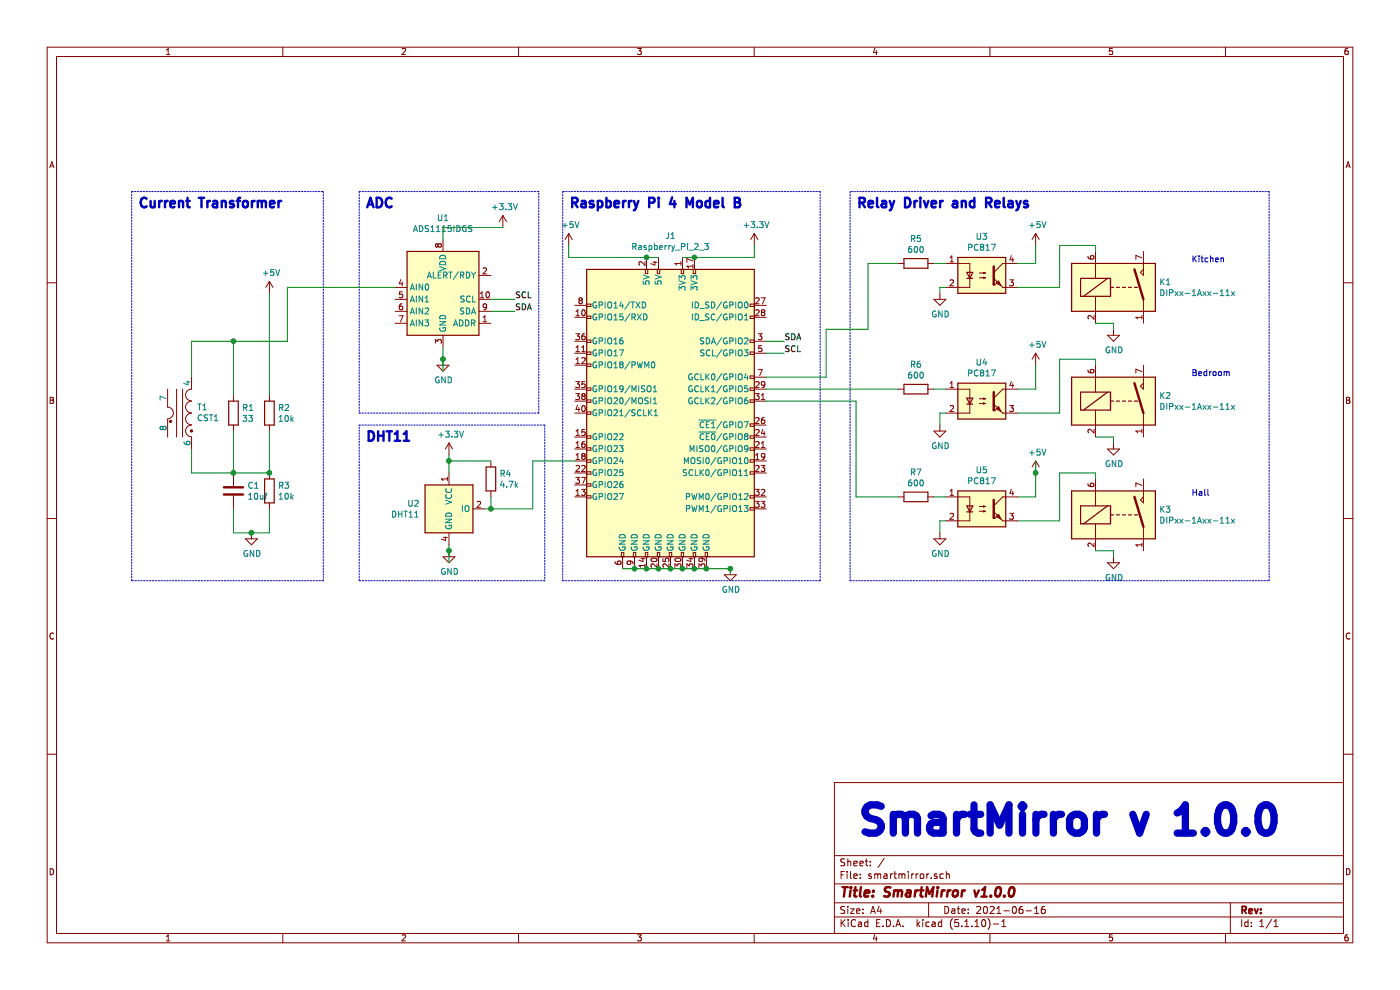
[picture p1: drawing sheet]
EESchema Schematic File Version 4
EELAYER 30 0
EELAYER END
$Descr A4 11693 8268
encoding utf-8
Sheet 1 1
Title "SmartMirror v1.0.0"
Date "2021-06-16"
Rev ""
Comp ""
Comment1 ""
Comment2 ""
Comment3 ""
Comment4 ""
$EndDescr
$Comp
L Transformer:CST1 T1
U 1 1
P 1600 3450
F 0 "T1" V 1646 3406 50  0000 R CNN
F 1 "CST1" V 1555 3406 50  0000 R CNN
F 2 "Transformer_SMD:Transformer_Coilcraft_CST1" H 1600 3450 50  0001 C CNN
F 3 "https://www.coilcraft.com/pdfs/cst.pdf" H 1600 3450 50  0001 C CNN
	1    1600 3450
	0    -1   -1   0   
$EndComp
$Comp
L Device:R R1
U 1 1
P 1950 3450
F 0 "R1" H 2020 3496 50  0000 L CNN
F 1 "33" H 2020 3405 50  0000 L CNN
F 2 "" V 1880 3450 50  0001 C CNN
F 3 "~" H 1950 3450 50  0001 C CNN
	1    1950 3450
	1    0    0    -1  
$EndComp
$Comp
L Device:R R2
U 1 1
P 2250 3450
F 0 "R2" H 2320 3496 50  0000 L CNN
F 1 "10k" H 2320 3405 50  0000 L CNN
F 2 "" V 2180 3450 50  0001 C CNN
F 3 "~" H 2250 3450 50  0001 C CNN
	1    2250 3450
	1    0    0    -1  
$EndComp
$Comp
L Device:R R3
U 1 1
P 2250 4100
F 0 "R3" H 2320 4146 50  0000 L CNN
F 1 "10k" H 2320 4055 50  0000 L CNN
F 2 "" V 2180 4100 50  0001 C CNN
F 3 "~" H 2250 4100 50  0001 C CNN
	1    2250 4100
	1    0    0    -1  
$EndComp
$Comp
L Device:C C1
U 1 1
P 1950 4100
F 0 "C1" H 2065 4146 50  0000 L CNN
F 1 "10uf" H 2065 4055 50  0000 L CNN
F 2 "" H 1988 3950 50  0001 C CNN
F 3 "~" H 1950 4100 50  0001 C CNN
	1    1950 4100
	1    0    0    -1  
$EndComp
Wire Wire Line
	1600 3750 1600 3950
Wire Wire Line
	1600 3950 1950 3950
Wire Wire Line
	1950 3600 1950 3950
Connection ~ 1950 3950
Wire Wire Line
	1950 4250 1950 4450
Wire Wire Line
	1950 4450 2100 4450
Wire Wire Line
	2250 4450 2250 4250
Wire Wire Line
	1950 3950 2250 3950
Connection ~ 2250 3950
$Comp
L power:+5V #PWR02
U 1 1
P 2250 2450
F 0 "#PWR02" H 2250 2300 50  0001 C CNN
F 1 "+5V" H 2265 2623 50  0000 C CNN
F 2 "" H 2250 2450 50  0001 C CNN
F 3 "" H 2250 2450 50  0001 C CNN
	1    2250 2450
	1    0    0    -1  
$EndComp
$Comp
L power:GND #PWR01
U 1 1
P 2100 4450
F 0 "#PWR01" H 2100 4200 50  0001 C CNN
F 1 "GND" H 2105 4277 50  0000 C CNN
F 2 "" H 2100 4450 50  0001 C CNN
F 3 "" H 2100 4450 50  0001 C CNN
	1    2100 4450
	1    0    0    -1  
$EndComp
Connection ~ 2100 4450
Wire Wire Line
	2100 4450 2250 4450
$Comp
L Analog_ADC:ADS1115IDGS U1
U 1 1
P 3700 2500
F 0 "U1" H 3700 3181 50  0000 C CNN
F 1 "ADS1115IDGS" H 3700 3090 50  0000 C CNN
F 2 "Package_SO:TSSOP-10_3x3mm_P0.5mm" H 3700 2000 50  0001 C CNN
F 3 "http://www.ti.com/lit/ds/symlink/ads1113.pdf" H 3650 1600 50  0001 C CNN
	1    3700 2500
	1    0    0    -1  
$EndComp
$Comp
L power:GND #PWR03
U 1 1
P 3700 3000
F 0 "#PWR03" H 3700 2750 50  0001 C CNN
F 1 "GND" H 3705 2827 50  0000 C CNN
F 2 "" H 3700 3000 50  0001 C CNN
F 3 "" H 3700 3000 50  0001 C CNN
	1    3700 3000
	1    0    0    -1  
$EndComp
Wire Wire Line
	4100 2500 4300 2500
Wire Wire Line
	4100 2600 4300 2600
Text Label 4300 2500 0    50   ~ 0
SCL
Text Label 4300 2600 0    50   ~ 0
SDA
Text Label 6550 2850 0    50   ~ 0
SDA
Text Label 6550 2950 0    50   ~ 0
SCL
$Comp
L power:+5V #PWR07
U 1 1
P 4750 2050
F 0 "#PWR07" H 4750 1900 50  0001 C CNN
F 1 "+5V" H 4765 2223 50  0000 C CNN
F 2 "" H 4750 2050 50  0001 C CNN
F 3 "" H 4750 2050 50  0001 C CNN
	1    4750 2050
	1    0    0    -1  
$EndComp
Wire Wire Line
	4750 2150 4750 2050
$Comp
L power:+3.3V #PWR09
U 1 1
P 6300 2050
F 0 "#PWR09" H 6300 1900 50  0001 C CNN
F 1 "+3.3V" H 6315 2223 50  0000 C CNN
F 2 "" H 6300 2050 50  0001 C CNN
F 3 "" H 6300 2050 50  0001 C CNN
	1    6300 2050
	1    0    0    -1  
$EndComp
$Comp
L power:+3.3V #PWR06
U 1 1
P 4200 1900
F 0 "#PWR06" H 4200 1750 50  0001 C CNN
F 1 "+3.3V" H 4215 2073 50  0000 C CNN
F 2 "" H 4200 1900 50  0001 C CNN
F 3 "" H 4200 1900 50  0001 C CNN
	1    4200 1900
	1    0    0    -1  
$EndComp
Wire Wire Line
	6300 2150 6300 2050
$Comp
L Sensor:DHT11 U2
U 1 1
P 3750 4250
F 0 "U2" H 3506 4296 50  0000 R CNN
F 1 "DHT11" H 3506 4205 50  0000 R CNN
F 2 "Sensor:Aosong_DHT11_5.5x12.0_P2.54mm" H 3750 3850 50  0001 C CNN
F 3 "http://akizukidenshi.com/download/ds/aosong/DHT11.pdf" H 3900 4500 50  0001 C CNN
	1    3750 4250
	1    0    0    -1  
$EndComp
$Comp
L power:GND #PWR05
U 1 1
P 3750 4600
F 0 "#PWR05" H 3750 4350 50  0001 C CNN
F 1 "GND" H 3755 4427 50  0000 C CNN
F 2 "" H 3750 4600 50  0001 C CNN
F 3 "" H 3750 4600 50  0001 C CNN
	1    3750 4600
	1    0    0    -1  
$EndComp
Wire Wire Line
	3750 4550 3750 4600
Wire Wire Line
	3700 2900 3700 3000
$Comp
L power:+3.3V #PWR04
U 1 1
P 3750 3800
F 0 "#PWR04" H 3750 3650 50  0001 C CNN
F 1 "+3.3V" H 3765 3973 50  0000 C CNN
F 2 "" H 3750 3800 50  0001 C CNN
F 3 "" H 3750 3800 50  0001 C CNN
	1    3750 3800
	1    0    0    -1  
$EndComp
$Comp
L Device:R R4
U 1 1
P 4100 4000
F 0 "R4" H 4170 4046 50  0000 L CNN
F 1 "4.7k" H 4170 3955 50  0000 L CNN
F 2 "" V 4030 4000 50  0001 C CNN
F 3 "~" H 4100 4000 50  0001 C CNN
	1    4100 4000
	1    0    0    -1  
$EndComp
Wire Wire Line
	3750 3850 4100 3850
Wire Wire Line
	4050 4250 4100 4250
Wire Wire Line
	4100 4250 4100 4150
Wire Wire Line
	1600 2850 1600 3150
Wire Wire Line
	1600 2850 1950 2850
Wire Wire Line
	1950 2850 1950 3300
Wire Wire Line
	2250 3300 2250 2450
Wire Wire Line
	2250 3600 2250 3950
Wire Wire Line
	3750 3850 3750 3950
$Comp
L power:GND #PWR08
U 1 1
P 6100 4750
F 0 "#PWR08" H 6100 4500 50  0001 C CNN
F 1 "GND" H 6105 4577 50  0000 C CNN
F 2 "" H 6100 4750 50  0001 C CNN
F 3 "" H 6100 4750 50  0001 C CNN
	1    6100 4750
	1    0    0    -1  
$EndComp
$Comp
L Relay:DIPxx-1Axx-11x K1
U 1 1
P 9350 2400
F 0 "K1" H 9680 2446 50  0000 L CNN
F 1 "DIPxx-1Axx-11x" H 9680 2355 50  0000 L CNN
F 2 "Relay_THT:Relay_StandexMeder_DIP_LowProfile" H 9700 2350 50  0001 L CNN
F 3 "https://standexelectronics.com/wp-content/uploads/datasheet_reed_relay_DIP.pdf" H 9350 2400 50  0001 C CNN
	1    9350 2400
	1    0    0    -1  
$EndComp
$Comp
L Isolator:PC817 U3
U 1 1
P 8200 2300
F 0 "U3" H 8200 2625 50  0000 C CNN
F 1 "PC817" H 8200 2534 50  0000 C CNN
F 2 "Package_DIP:DIP-4_W7.62mm" H 8000 2100 50  0001 L CIN
F 3 "http://www.soselectronic.cz/a_info/resource/d/pc817.pdf" H 8200 2300 50  0001 L CNN
	1    8200 2300
	1    0    0    -1  
$EndComp
$Comp
L Isolator:PC817 U4
U 1 1
P 8200 3350
F 0 "U4" H 8200 3675 50  0000 C CNN
F 1 "PC817" H 8200 3584 50  0000 C CNN
F 2 "Package_DIP:DIP-4_W7.62mm" H 8000 3150 50  0001 L CIN
F 3 "http://www.soselectronic.cz/a_info/resource/d/pc817.pdf" H 8200 3350 50  0001 L CNN
	1    8200 3350
	1    0    0    -1  
$EndComp
$Comp
L Isolator:PC817 U5
U 1 1
P 8200 4250
F 0 "U5" H 8200 4575 50  0000 C CNN
F 1 "PC817" H 8200 4484 50  0000 C CNN
F 2 "Package_DIP:DIP-4_W7.62mm" H 8000 4050 50  0001 L CIN
F 3 "http://www.soselectronic.cz/a_info/resource/d/pc817.pdf" H 8200 4250 50  0001 L CNN
	1    8200 4250
	1    0    0    -1  
$EndComp
$Comp
L Device:R R5
U 1 1
P 7650 2200
F 0 "R5" V 7443 2200 50  0000 C CNN
F 1 "600" V 7534 2200 50  0000 C CNN
F 2 "" V 7580 2200 50  0001 C CNN
F 3 "~" H 7650 2200 50  0001 C CNN
	1    7650 2200
	0    1    1    0   
$EndComp
$Comp
L Device:R R6
U 1 1
P 7650 3250
F 0 "R6" V 7443 3250 50  0000 C CNN
F 1 "600" V 7534 3250 50  0000 C CNN
F 2 "" V 7580 3250 50  0001 C CNN
F 3 "~" H 7650 3250 50  0001 C CNN
	1    7650 3250
	0    1    1    0   
$EndComp
$Comp
L Device:R R7
U 1 1
P 7650 4150
F 0 "R7" V 7443 4150 50  0000 C CNN
F 1 "600" V 7534 4150 50  0000 C CNN
F 2 "" V 7580 4150 50  0001 C CNN
F 3 "~" H 7650 4150 50  0001 C CNN
	1    7650 4150
	0    1    1    0   
$EndComp
$Comp
L power:GND #PWR010
U 1 1
P 7850 2450
F 0 "#PWR010" H 7850 2200 50  0001 C CNN
F 1 "GND" H 7855 2277 50  0000 C CNN
F 2 "" H 7850 2450 50  0001 C CNN
F 3 "" H 7850 2450 50  0001 C CNN
	1    7850 2450
	1    0    0    -1  
$EndComp
$Comp
L power:GND #PWR011
U 1 1
P 7850 3550
F 0 "#PWR011" H 7850 3300 50  0001 C CNN
F 1 "GND" H 7855 3377 50  0000 C CNN
F 2 "" H 7850 3550 50  0001 C CNN
F 3 "" H 7850 3550 50  0001 C CNN
	1    7850 3550
	1    0    0    -1  
$EndComp
$Comp
L power:GND #PWR012
U 1 1
P 7850 4450
F 0 "#PWR012" H 7850 4200 50  0001 C CNN
F 1 "GND" H 7855 4277 50  0000 C CNN
F 2 "" H 7850 4450 50  0001 C CNN
F 3 "" H 7850 4450 50  0001 C CNN
	1    7850 4450
	1    0    0    -1  
$EndComp
$Comp
L power:GND #PWR016
U 1 1
P 9300 2750
F 0 "#PWR016" H 9300 2500 50  0001 C CNN
F 1 "GND" H 9305 2577 50  0000 C CNN
F 2 "" H 9300 2750 50  0001 C CNN
F 3 "" H 9300 2750 50  0001 C CNN
	1    9300 2750
	1    0    0    -1  
$EndComp
$Comp
L power:GND #PWR017
U 1 1
P 9300 3700
F 0 "#PWR017" H 9300 3450 50  0001 C CNN
F 1 "GND" H 9305 3527 50  0000 C CNN
F 2 "" H 9300 3700 50  0001 C CNN
F 3 "" H 9300 3700 50  0001 C CNN
	1    9300 3700
	1    0    0    -1  
$EndComp
$Comp
L power:GND #PWR018
U 1 1
P 9300 4650
F 0 "#PWR018" H 9300 4400 50  0001 C CNN
F 1 "GND" H 9305 4477 50  0000 C CNN
F 2 "" H 9300 4650 50  0001 C CNN
F 3 "" H 9300 4650 50  0001 C CNN
	1    9300 4650
	1    0    0    -1  
$EndComp
Wire Wire Line
	9150 4600 9300 4600
Wire Wire Line
	9300 4600 9300 4650
Wire Wire Line
	9150 3650 9300 3650
Wire Wire Line
	9300 3650 9300 3700
Wire Wire Line
	9150 2700 9300 2700
Wire Wire Line
	9300 2700 9300 2750
$Comp
L power:+5V #PWR013
U 1 1
P 8650 2050
F 0 "#PWR013" H 8650 1900 50  0001 C CNN
F 1 "+5V" H 8665 2223 50  0000 C CNN
F 2 "" H 8650 2050 50  0001 C CNN
F 3 "" H 8650 2050 50  0001 C CNN
	1    8650 2050
	1    0    0    -1  
$EndComp
$Comp
L power:+5V #PWR014
U 1 1
P 8650 3050
F 0 "#PWR014" H 8650 2900 50  0001 C CNN
F 1 "+5V" H 8665 3223 50  0000 C CNN
F 2 "" H 8650 3050 50  0001 C CNN
F 3 "" H 8650 3050 50  0001 C CNN
	1    8650 3050
	1    0    0    -1  
$EndComp
$Comp
L power:+5V #PWR015
U 1 1
P 8650 3950
F 0 "#PWR015" H 8650 3800 50  0001 C CNN
F 1 "+5V" H 8665 4123 50  0000 C CNN
F 2 "" H 8650 3950 50  0001 C CNN
F 3 "" H 8650 3950 50  0001 C CNN
	1    8650 3950
	1    0    0    -1  
$EndComp
Wire Notes Line
	1100 1600 2700 1600
Wire Notes Line
	2700 1600 2700 4850
Wire Notes Line
	2700 4850 1100 4850
Wire Notes Line
	1100 4850 1100 1600
Text Notes 1150 1750 0    79   ~ 16
Current Transformer
Wire Notes Line
	3000 1600 3000 3450
Wire Notes Line
	3000 3450 4500 3450
Wire Notes Line
	4500 3450 4500 1600
Wire Notes Line
	4500 1600 3000 1600
Connection ~ 3700 3000
Wire Wire Line
	3700 3000 3700 3100
Wire Wire Line
	2400 2400 3300 2400
Wire Wire Line
	3700 2000 3700 1900
Wire Wire Line
	3700 1900 4200 1900
Wire Wire Line
	1950 2850 2400 2850
Wire Wire Line
	2400 2850 2400 2400
Connection ~ 1950 2850
Connection ~ 3750 4600
Wire Wire Line
	3750 4600 3750 4700
Wire Wire Line
	4100 4250 4450 4250
Wire Wire Line
	4450 4250 4450 3850
Wire Wire Line
	4450 3850 4800 3850
Connection ~ 4100 4250
Wire Notes Line
	3000 3550 4550 3550
Wire Notes Line
	4550 3550 4550 4850
Wire Notes Line
	4550 4850 3000 4850
Wire Notes Line
	3000 4850 3000 3550
Text Notes 3050 1750 0    79   ~ 16
ADC
Wire Wire Line
	3750 3800 3750 3850
Connection ~ 3750 3850
Text Notes 3050 3700 0    79   ~ 16
DHT11
Wire Wire Line
	5200 4750 5300 4750
Connection ~ 5300 4750
Wire Wire Line
	5800 4750 5900 4750
Connection ~ 5800 4750
Wire Wire Line
	5700 4750 5800 4750
Connection ~ 5700 4750
Wire Wire Line
	5600 4750 5700 4750
Connection ~ 5600 4750
Wire Wire Line
	5500 4750 5600 4750
Connection ~ 5500 4750
Wire Wire Line
	5400 2150 4750 2150
Wire Wire Line
	5500 2150 5400 2150
Connection ~ 5400 2150
Wire Wire Line
	5800 2150 6300 2150
Wire Wire Line
	5700 2150 5800 2150
Connection ~ 5800 2150
Wire Wire Line
	5400 4750 5500 4750
Wire Wire Line
	5300 4750 5400 4750
Connection ~ 5400 4750
$Comp
L Connector:Raspberry_Pi_2_3 J1
U 1 1
P 5600 3450
F 0 "J1" H 5600 4931 50  0000 C CNN
F 1 "Raspberry_Pi_2_3" H 5600 4840 50  0000 C CNN
F 2 "" H 5600 3450 50  0001 C CNN
F 3 "https://www.raspberrypi.org/documentation/hardware/raspberrypi/schematics/rpi_SCH_3bplus_1p0_reduced.pdf" H 5600 3450 50  0001 C CNN
	1    5600 3450
	1    0    0    -1  
$EndComp
Wire Wire Line
	5900 4750 6100 4750
Wire Wire Line
	6100 4750 6100 4800
Connection ~ 5900 4750
Wire Notes Line
	4700 1600 4700 4850
Wire Notes Line
	4700 4850 6850 4850
Wire Notes Line
	6850 4850 6850 1600
Wire Notes Line
	6850 1600 4700 1600
Connection ~ 6100 4750
Wire Wire Line
	6400 3150 6900 3150
Wire Wire Line
	6900 3150 6900 2750
Wire Wire Line
	6900 2750 7250 2750
Wire Wire Line
	6400 3350 7150 3350
Wire Wire Line
	6400 2850 6550 2850
Wire Wire Line
	6400 2950 6550 2950
Wire Notes Line
	7100 1600 7100 4850
Wire Notes Line
	7100 4850 10600 4850
Wire Notes Line
	10600 4850 10600 1600
Wire Notes Line
	10600 1600 7100 1600
Wire Wire Line
	8500 2400 8850 2400
Wire Wire Line
	8850 2400 8850 2050
Wire Wire Line
	8850 2050 9150 2050
Wire Wire Line
	9150 2050 9150 2100
Wire Wire Line
	8650 2050 8650 2200
Wire Wire Line
	8650 2200 8500 2200
Wire Wire Line
	7250 2750 7250 2200
Wire Wire Line
	7250 2200 7500 2200
Wire Wire Line
	7800 2200 7900 2200
Wire Wire Line
	7850 2450 7850 2400
Wire Wire Line
	7850 2400 7900 2400
Wire Wire Line
	7850 4450 7850 4350
Wire Wire Line
	7850 4350 7900 4350
Wire Wire Line
	7800 4150 7900 4150
Wire Wire Line
	7150 3350 7150 4150
Wire Wire Line
	7150 4150 7500 4150
$Comp
L Relay:DIPxx-1Axx-11x K3
U 1 1
P 9350 4300
F 0 "K3" H 9680 4346 50  0000 L CNN
F 1 "DIPxx-1Axx-11x" H 9680 4255 50  0000 L CNN
F 2 "Relay_THT:Relay_StandexMeder_DIP_LowProfile" H 9700 4250 50  0001 L CNN
F 3 "https://standexelectronics.com/wp-content/uploads/datasheet_reed_relay_DIP.pdf" H 9350 4300 50  0001 C CNN
	1    9350 4300
	1    0    0    -1  
$EndComp
Wire Wire Line
	8500 4350 8850 4350
Wire Wire Line
	8850 4350 8850 3950
Wire Wire Line
	8850 3950 9150 3950
Wire Wire Line
	9150 3950 9150 4000
Wire Wire Line
	8500 4150 8650 4150
Wire Wire Line
	8650 4150 8650 3950
Connection ~ 8650 3950
Wire Wire Line
	8650 3950 8650 3850
$Comp
L Relay:DIPxx-1Axx-11x K2
U 1 1
P 9350 3350
F 0 "K2" H 9680 3396 50  0000 L CNN
F 1 "DIPxx-1Axx-11x" H 9680 3305 50  0000 L CNN
F 2 "Relay_THT:Relay_StandexMeder_DIP_LowProfile" H 9700 3300 50  0001 L CNN
F 3 "https://standexelectronics.com/wp-content/uploads/datasheet_reed_relay_DIP.pdf" H 9350 3350 50  0001 C CNN
	1    9350 3350
	1    0    0    -1  
$EndComp
Wire Wire Line
	8500 3250 8650 3250
Wire Wire Line
	8650 3250 8650 3050
Wire Wire Line
	8500 3450 8850 3450
Wire Wire Line
	8850 3450 8850 3000
Wire Wire Line
	8850 3000 9150 3000
Wire Wire Line
	9150 3000 9150 3050
Wire Wire Line
	7850 3550 7850 3450
Wire Wire Line
	7850 3450 7900 3450
Wire Wire Line
	6400 3250 7500 3250
Wire Wire Line
	7800 3250 7900 3250
Text Notes 4750 1750 0    79   ~ 16
Raspberry Pi 4 Model B
Text Notes 7150 1750 0    79   ~ 16
Relay Driver and Relays
Text Notes 9950 2200 0    50   ~ 0
Kitchen
Text Notes 9950 3150 0    50   ~ 0
Bedroom
Text Notes 9950 4150 0    50   ~ 0
Hall
Text Notes 7150 7000 0    236  ~ 47
SmartMirror v 1.0.0
$EndSCHEMATC
